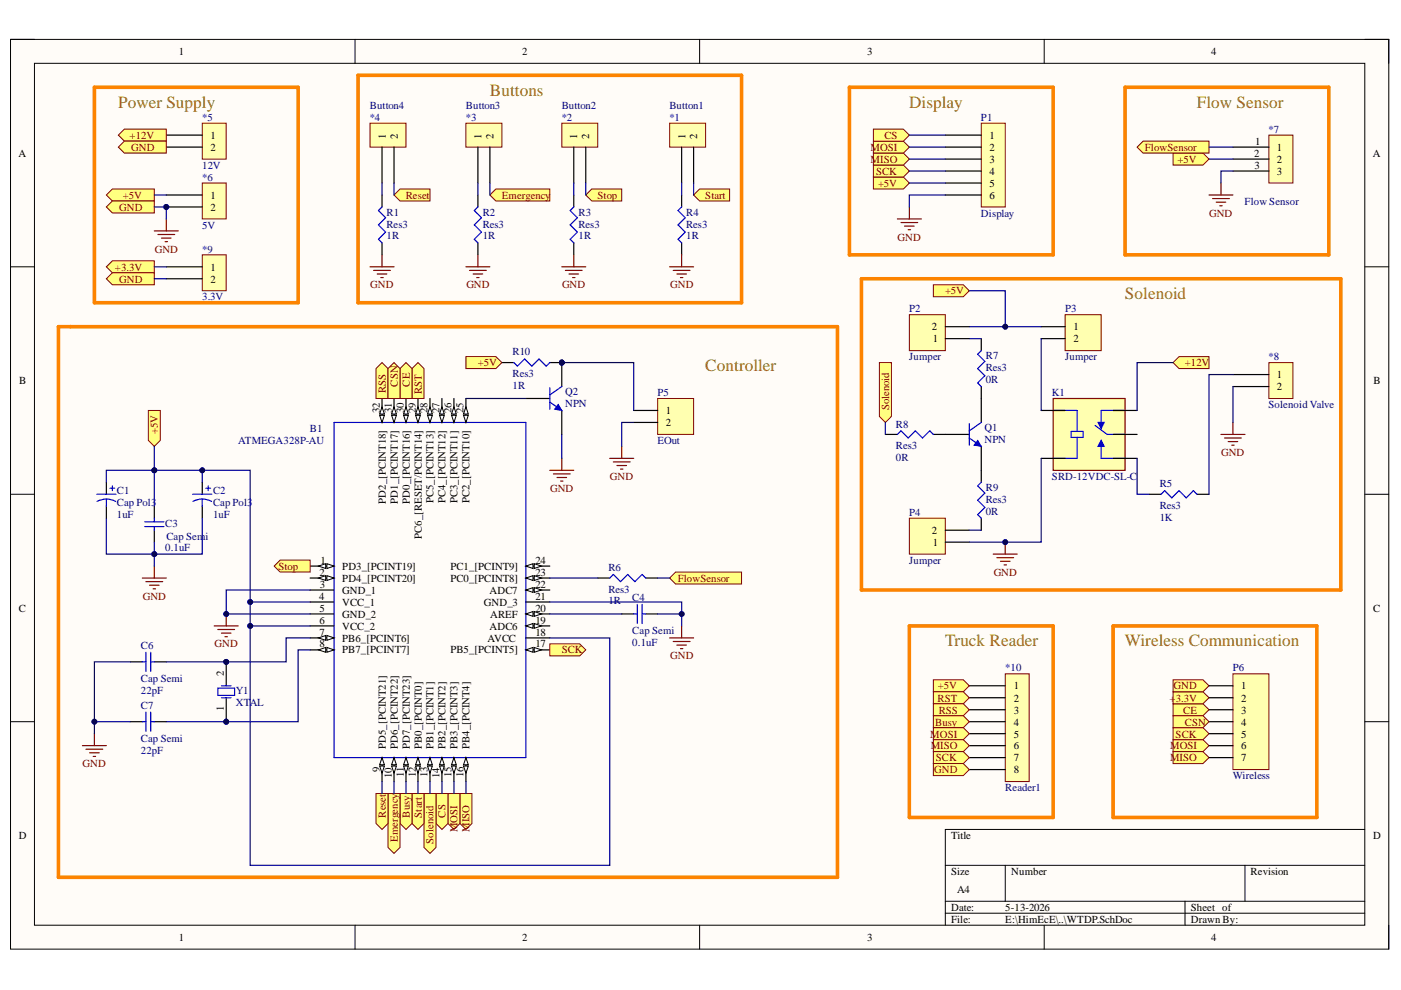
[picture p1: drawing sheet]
# Altium schematic sheet WTDP.SchDoc
size A4

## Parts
*1  Button1  [HDR1X2]
*2  Button2  [HDR1X2]
*3  Button3  [HDR1X2]
*4  Button4  [HDR1X2]
*5  12V  [HDR1X2]  (net tie, no BOM)
*6  5V  [HDR1X2]
*7  Flow Sensor  [HDR1X3]
*8  Solenoid Valve  [HDR1X2]
*9  3.3V  [HDR1X2]
*10  Reader1  [HDR1X8]
B1  ATMEGA328P-AU  [QFP80P900X900X120-32N]
C1  Cap Pol3  value 1uF  [C0805]
C2  Cap Pol3  value 1uF  [C0805]
C3  Cap Semi  value 0.1uF  [1608[0603]]
C4  Cap Semi  value 0.1uF  [1608[0603]]
C6  Cap Semi  value 22pF  [1608[0603]]
C7  Cap Semi  value 22pF  [1608[0603]]
K1  SRD-12VDC-SL-C  [RELAY_SRD-12VDC-SL-C]
P1  Display  [HDR1X6]
P2  Jumper  [HDR1X2]
P3  Jumper  [HDR1X2]
P4  Jumper  [HDR1X2]
P5  EOut  [HDR1X2]
P6  Wireless  [HDR1X7]
Q1  NPN  [TO-226-AA]
Q2  NPN  [TO-226-AA]
R1  Res3  value 1R  [J1-0603]
R2  Res3  value 1R  [J1-0603]
R3  Res3  value 1R  [J1-0603]
R4  Res3  value 1R  [J1-0603]
R5  Res3  value 1K  [J1-0603]
R6  Res3  value 1R  [J1-0603]
R7  Res3  value 0R  [J1-0603]
R8  Res3  value 0R  [J1-0603]
R9  Res3  value 0R  [J1-0603]
R10  Res3  value 1R  [J1-0603]
Y1  XTAL  [R38]

## Blocks framed on the sheet
Power Supply: *5 *6 *9
Buttons: *1-*4 R1-R4
Display: P1
Flow Sensor: *7
Solenoid: *8 K1 P2-P4 Q1 R5 R7-R9
Controller: B1 C1-C4 C6 C7 P5 Q2 R6 R10 Y1
Truck Reader: *10
Wireless Communication: P6

## Ports
+3.3V (in), +3.3V (out), +5V (in), +5V (out), +12V (in), +12V (out), Busy (in), Busy (out), CE (in), CE (out), CS (in), CS (out), CSN (in), CSN (out), Emergency (in), Emergency (out), FlowSensor (in), FlowSensor (out), GND (in), GND (out), MISO (in), MISO (out), MOSI (in), MOSI (out), Reset (in), Reset (out), RSS (in), RSS (out), RST (in), RST (out), SCK (in), SCK (out), Solenoid (in), Solenoid (out), Start (in), Start (out), Stop (in), Stop (out)

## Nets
GND: *5.2 *6.2 *7.3 *8.2 *9.2 *10.8 B1.3(GND_1) B1.5(GND_2) B1.21(GND_3) C1.2 C2.2 C3.1 C4.2 C6.1 C7.1 K1.COIL2 P1.6 P4.1 P5.2 P6.1 Q2.3(E) R1.1 R2.1 R3.1 R4.1 ; port GND
+3.3V: *9.1 P6.2 ; port +3.3V
+5V: *6.1 *7.2 *10.1 B1.4(VCC_1) B1.6(VCC_2) B1.18(AVCC) C1.1 C2.1 C3.2 P1.5 P2.2 P3.1 R10.2 ; port +5V
+12V: *5.1 K1.NC ; port +12V
Busy: *10.4 B1.11(PD7_[PCINT23]) ; port Busy
CE: B1.30(PD0_[PCINT16]) P6.3 ; port CE
CS: B1.14(PB2_[PCINT2]) P1.1 ; port CS
CSN: B1.31(PD1_[PCINT17]) P6.4 ; port CSN
Emergency: *3.2 B1.10(PD6_[PCINT22]) ; port Emergency
FlowSensor: *7.1 R6.2 ; port FlowSensor
MISO: *10.6 B1.16(PB4_[PCINT4]) P1.3 P6.7 ; port MISO
MOSI: *10.5 B1.15(PB3_[PCINT3]) P1.2 P6.6 ; port MOSI
Reset: *4.2 B1.9(PD5_[PCINT21]) ; port Reset
RSS: *10.3 B1.32(PD2_[PCINT18]) ; port RSS
RST: *10.2 B1.29(PC6_[RESET/PCINT14]) ; port RST
SCK: *10.7 B1.17(PB5_[PCINT5]) P1.4 P6.5 ; port SCK
Solenoid: B1.13(PB1_[PCINT1]) R8.1 ; port Solenoid
Start: *1.2 B1.12(PB0_[PCINT0]) ; port Start
Stop: *2.2 B1.1(PD3_[PCINT19]) ; port Stop
Net*1_1: *1.1 R4.2
Net*2_1: *2.1 R3.2
Net*3_1: *3.1 R2.2
Net*4_1: *4.1 R1.2
Net*8_1: *8.1 R5.2
NetB1_7: B1.7(PB6_[PCINT6]) C6.2 Y1.2(OSC2)
NetB1_8: B1.8(PB7_[PCINT7]) C7.2 Y1.1(OSC1)
NetB1_20: B1.20(AREF) C4.1
NetB1_23: B1.23(PC0_[PCINT8]) R6.1
NetB1_25: B1.25(PC2_[PCINT10]) Q2.2(B)
NetK1_COIL1: K1.COIL1 P3.2
NetK1_NO: K1.NO R5.1
NetP2_1: P2.1 R7.2
NetP4_2: P4.2 R9.1
NetP5_1: P5.1 Q2.1(C) R10.1
NetQ1_1: Q1.1(C) R7.1
NetQ1_2: Q1.2(B) R8.2
NetQ1_3: Q1.3(E) R9.2

Not connected (* = marked no-connect by the designer): B1 2(PD4_[PCINT20]) 19(ADC6) 22(ADC7) 24(PC1_[PCINT9]) 26(PC3_[PCINT11]) 27(PC4_[PCINT12]) 28(PC5_[PCINT13]); K1 COM
